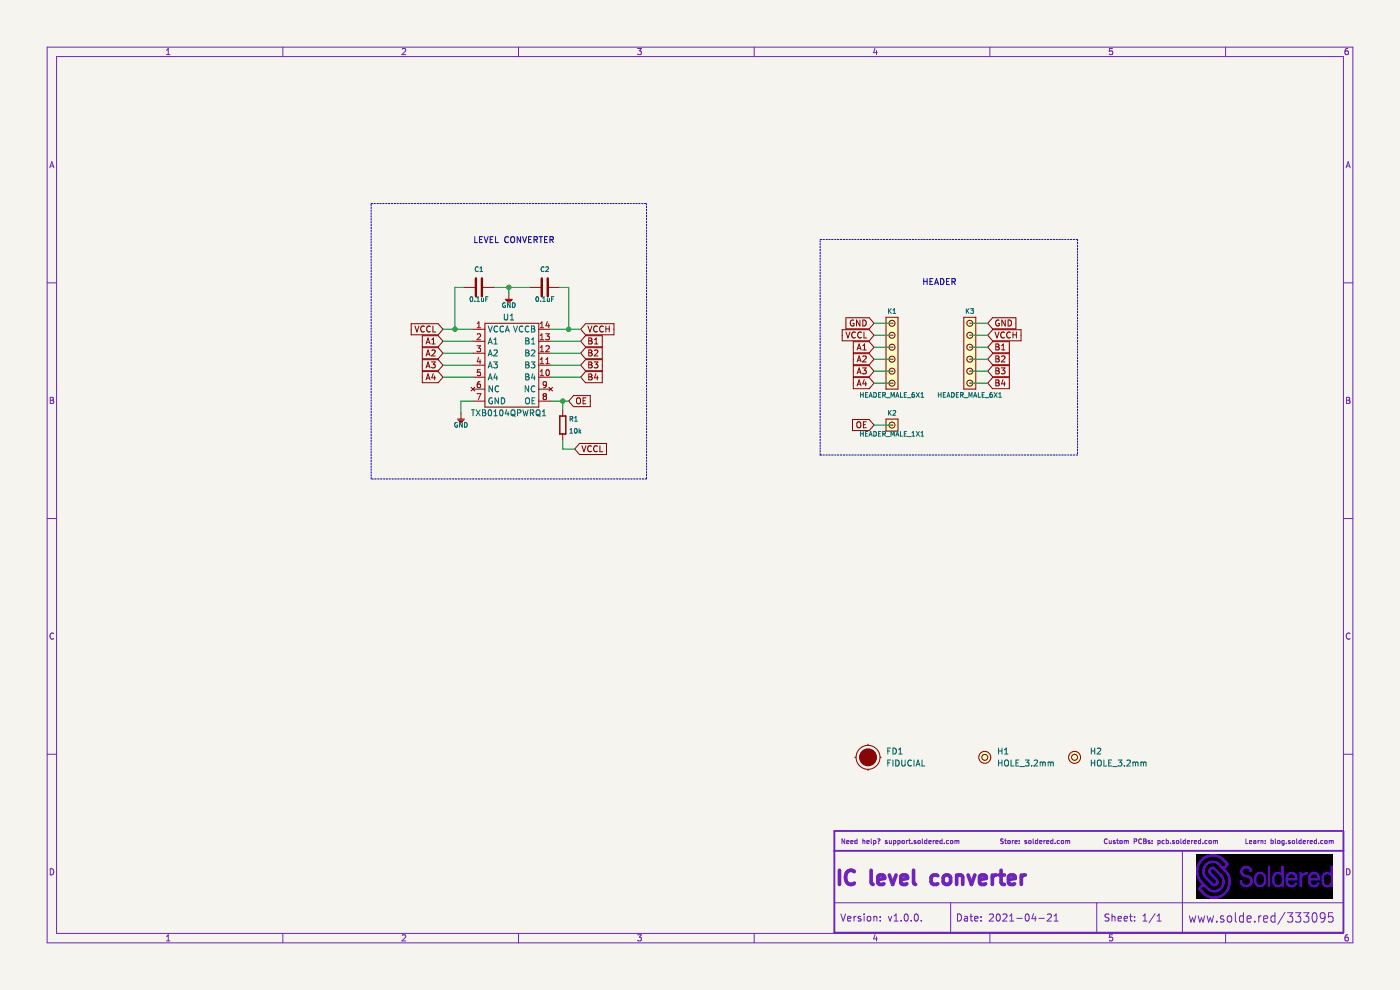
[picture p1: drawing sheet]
(kicad_sch (version 20210621) (generator eeschema)

 (paper "A4")

 (title_block
  (title "IC level converter")
  (date "2021-04-21")
  (rev "v1.0.0.")
  (company "SOLDERED")
  (comment 1 "333095"))

 (lib_symbols
  (symbol "e-radionica.com schematics:0603C" (pin_numbers hide) (pin_names (offset 0.002)) (in_bom yes) (on_board yes)
   (property "Reference" "C" (id 0) (at -0.635 3.175 0) (effects (font (size 1 1))))
   (property "Value" "0603C" (id 1) (at 0 -3.175 0) (effects (font (size 1 1))))
   (property "Footprint" "e-radionica.com footprinti:0603C" (id 2) (at 0 0 0) (effects (font (size 1 1)) hide))
   (property "Datasheet" "" (id 3) (at 0 0 0) (effects (font (size 1 1)) hide))
   (symbol "0603C_0_1"
    (polyline (pts (xy -0.635 1.905) (xy -0.635 -1.905)) (stroke (width 0.5)) (fill (type none)))
    (polyline (pts (xy 0.635 1.905) (xy 0.635 -1.905)) (stroke (width 0.5)) (fill (type none))))
   (symbol "0603C_1_1"
    (pin passive line (at -3.175 0 0) (length 2.54) (name "~" (effects (font (size 1.27 1.27)))) (number "1" (effects (font (size 1.27 1.27)))))
    (pin passive line (at 3.175 0 180) (length 2.54) (name "~" (effects (font (size 1.27 1.27)))) (number "2" (effects (font (size 1.27 1.27)))))))
  (symbol "e-radionica.com schematics:0603R" (pin_numbers hide) (pin_names (offset 0.254)) (in_bom yes) (on_board yes)
   (property "Reference" "R" (id 0) (at -1.905 1.905 0) (effects (font (size 1 1))))
   (property "Value" "0603R" (id 1) (at 0 -1.905 0) (effects (font (size 1 1))))
   (property "Footprint" "e-radionica.com footprinti:0603R" (id 2) (at -0.635 1.905 0) (effects (font (size 1 1)) hide))
   (property "Datasheet" "" (id 3) (at -0.635 1.905 0) (effects (font (size 1 1)) hide))
   (symbol "0603R_0_1"
    (rectangle (start -1.905 -0.635) (end 1.905 -0.6604) (stroke (width 0.1)) (fill (type none)))
    (rectangle (start -1.905 0.635) (end -1.8796 -0.635) (stroke (width 0.1)) (fill (type none)))
    (rectangle (start -1.905 0.635) (end 1.905 0.6096) (stroke (width 0.1)) (fill (type none)))
    (rectangle (start 1.905 0.635) (end 1.9304 -0.635) (stroke (width 0.1)) (fill (type none))))
   (symbol "0603R_1_1"
    (pin passive line (at -3.175 0 0) (length 1.27) (name "~" (effects (font (size 1.27 1.27)))) (number "1" (effects (font (size 1.27 1.27)))))
    (pin passive line (at 3.175 0 180) (length 1.27) (name "~" (effects (font (size 1.27 1.27)))) (number "2" (effects (font (size 1.27 1.27)))))))
  (symbol "e-radionica.com schematics:FIDUCIAL" (in_bom yes) (on_board yes)
   (property "Reference" "FD" (id 0) (at 0 3.81 0) (effects (font (size 1.27 1.27))))
   (property "Value" "FIDUCIAL" (id 1) (at 0 -3.81 0) (effects (font (size 1.27 1.27))))
   (property "Footprint" "e-radionica.com footprinti:FIDUCIAL_23" (id 2) (at 0.254 -5.334 0) (effects (font (size 1.27 1.27)) hide))
   (property "Datasheet" "" (id 3) (at 0 0 0) (effects (font (size 1.27 1.27)) hide))
   (symbol "FIDUCIAL_0_1"
    (circle (center 0 0) (radius 2.54) (stroke (width 0.0006)) (fill (type none)))
    (circle (center 0 0) (radius 1.7961) (stroke (width 0.001)) (fill (type outline)))
    (polyline (pts (xy -2.54 0) (xy -2.794 0)) (stroke (width 0.0006)) (fill (type none)))
    (polyline (pts (xy 0 -2.54) (xy 0 -2.794)) (stroke (width 0.0006)) (fill (type none)))
    (polyline (pts (xy 0 2.54) (xy 0 2.794)) (stroke (width 0.0006)) (fill (type none)))
    (polyline (pts (xy 2.54 0) (xy 2.794 0)) (stroke (width 0.0006)) (fill (type none)))))
  (symbol "e-radionica.com schematics:GND" (power) (pin_names (offset 0)) (in_bom yes) (on_board yes)
   (property "Reference" "#PWR" (id 0) (at 4.445 0 0) (effects (font (size 1 1)) hide))
   (property "Value" "GND" (id 1) (at 0 -2.921 0) (effects (font (size 1 1))))
   (property "Footprint" "" (id 2) (at 4.445 3.81 0) (effects (font (size 1 1)) hide))
   (property "Datasheet" "" (id 3) (at 4.445 3.81 0) (effects (font (size 1 1)) hide))
   (symbol "GND_0_1"
    (polyline (pts (xy -0.762 -1.27) (xy 0.762 -1.27)) (stroke (width 0.0006)) (fill (type none)))
    (polyline (pts (xy -0.635 -1.524) (xy 0.635 -1.524)) (stroke (width 0.0006)) (fill (type none)))
    (polyline (pts (xy -0.381 -1.778) (xy 0.381 -1.778)) (stroke (width 0.0006)) (fill (type none)))
    (polyline (pts (xy -0.127 -2.032) (xy 0.127 -2.032)) (stroke (width 0.0006)) (fill (type none)))
    (polyline (pts (xy 0 0) (xy 0 -1.27)) (stroke (width 0.0006)) (fill (type none))))
   (symbol "GND_1_1"
    (pin power_in line (at 0 0 270) (length 0) hide (name "GND" (effects (font (size 1.27 1.27)))) (number "1" (effects (font (size 1.27 1.27)))))))
  (symbol "e-radionica.com schematics:HEADER_MALE_1X1" (pin_numbers hide) (pin_names hide) (in_bom yes) (on_board yes)
   (property "Reference" "K" (id 0) (at -0.635 2.54 0) (effects (font (size 1 1))))
   (property "Value" "HEADER_MALE_1X1" (id 1) (at 0 -2.54 0) (effects (font (size 1 1))))
   (property "Footprint" "e-radionica.com footprinti:HEADER_MALE_1X1" (id 2) (at 0 0 0) (effects (font (size 1 1)) hide))
   (property "Datasheet" "" (id 3) (at 0 0 0) (effects (font (size 1 1)) hide))
   (symbol "HEADER_MALE_1X1_0_1"
    (circle (center 0 0) (radius 0.635) (stroke (width 0.0006)) (fill (type none)))
    (rectangle (start -1.27 1.27) (end 1.27 -1.27) (stroke (width 0.001)) (fill (type background))))
   (symbol "HEADER_MALE_1X1_1_1"
    (pin passive line (at 0 0 180) (length 0) (name "~" (effects (font (size 1 1)))) (number "1" (effects (font (size 1 1)))))))
  (symbol "e-radionica.com schematics:HEADER_MALE_6X1" (pin_numbers hide) (pin_names hide) (in_bom yes) (on_board yes)
   (property "Reference" "K" (id 0) (at -0.635 10.16 0) (effects (font (size 1 1))))
   (property "Value" "HEADER_MALE_6X1" (id 1) (at 1.27 -7.62 0) (effects (font (size 1 1))))
   (property "Footprint" "e-radionica.com footprinti:HEADER_MALE_6X1" (id 2) (at 0 0 0) (effects (font (size 1 1)) hide))
   (property "Datasheet" "" (id 3) (at 0 0 0) (effects (font (size 1 1)) hide))
   (symbol "HEADER_MALE_6X1_0_1"
    (circle (center 0 -5.08) (radius 0.635) (stroke (width 0.0006)) (fill (type none)))
    (circle (center 0 -2.54) (radius 0.635) (stroke (width 0.0006)) (fill (type none)))
    (circle (center 0 0) (radius 0.635) (stroke (width 0.0006)) (fill (type none)))
    (circle (center 0 2.54) (radius 0.635) (stroke (width 0.0006)) (fill (type none)))
    (circle (center 0 5.08) (radius 0.635) (stroke (width 0.0006)) (fill (type none)))
    (circle (center 0 7.62) (radius 0.635) (stroke (width 0.0006)) (fill (type none)))
    (rectangle (start 1.27 -6.35) (end -1.27 8.89) (stroke (width 0.001)) (fill (type background))))
   (symbol "HEADER_MALE_6X1_1_1"
    (pin passive line (at 0 -5.08 180) (length 0) (name "~" (effects (font (size 0.991 0.991)))) (number "1" (effects (font (size 0.991 0.991)))))
    (pin passive line (at 0 -2.54 180) (length 0) (name "~" (effects (font (size 0.991 0.991)))) (number "2" (effects (font (size 0.991 0.991)))))
    (pin passive line (at 0 0 180) (length 0) (name "~" (effects (font (size 0.991 0.991)))) (number "3" (effects (font (size 0.991 0.991)))))
    (pin passive line (at 0 2.54 180) (length 0) (name "~" (effects (font (size 0.991 0.991)))) (number "4" (effects (font (size 0.991 0.991)))))
    (pin passive line (at 0 5.08 180) (length 0) (name "~" (effects (font (size 0.991 0.991)))) (number "5" (effects (font (size 0.991 0.991)))))
    (pin passive line (at 0 7.62 180) (length 0) (name "~" (effects (font (size 0.991 0.991)))) (number "6" (effects (font (size 0.991 0.991)))))))
  (symbol "e-radionica.com schematics:HOLE_3.2mm" (pin_numbers hide) (pin_names hide) (in_bom yes) (on_board yes)
   (property "Reference" "H" (id 0) (at 0 2.54 0) (effects (font (size 1.27 1.27))))
   (property "Value" "HOLE_3.2mm" (id 1) (at 0 -2.54 0) (effects (font (size 1.27 1.27))))
   (property "Footprint" "e-radionica.com footprinti:HOLE_3.2mm" (id 2) (at 0 0 0) (effects (font (size 1.27 1.27)) hide))
   (property "Datasheet" "" (id 3) (at 0 0 0) (effects (font (size 1.27 1.27)) hide))
   (symbol "HOLE_3.2mm_0_1"
    (circle (center 0 0) (radius 0.635) (stroke (width 0.0006)) (fill (type none)))
    (circle (center 0 0) (radius 1.27) (stroke (width 0.001)) (fill (type background)))))
  (symbol "e-radionica.com schematics:TXB0104QPWRQ1" (in_bom yes) (on_board yes)
   (property "Reference" "U" (id 0) (at 0 8.89 0) (effects (font (size 1.27 1.27))))
   (property "Value" "TXB0104QPWRQ1" (id 1) (at 0 -11.43 0) (effects (font (size 1.27 1.27))))
   (property "Footprint" "e-radionica.com footprinti:TXB0104QPWRQ1" (id 2) (at 0 -13.97 0) (effects (font (size 1.27 1.27)) hide))
   (property "Datasheet" "" (id 3) (at 0 0 0) (effects (font (size 1.27 1.27)) hide))
   (symbol "TXB0104QPWRQ1_0_1"
    (rectangle (start -5.08 7.62) (end 6.35 -10.16) (stroke (width 0.0006)) (fill (type none))))
   (symbol "TXB0104QPWRQ1_1_1"
    (pin power_in line (at -7.62 6.35 0) (length 2.54) (name "VCCA" (effects (font (size 1.27 1.27)))) (number "1" (effects (font (size 1.27 1.27)))))
    (pin passive line (at 8.89 -3.81 180) (length 2.54) (name "B4" (effects (font (size 1.27 1.27)))) (number "10" (effects (font (size 1.27 1.27)))))
    (pin passive line (at 8.89 -1.27 180) (length 2.54) (name "B3" (effects (font (size 1.27 1.27)))) (number "11" (effects (font (size 1.27 1.27)))))
    (pin passive line (at 8.89 1.27 180) (length 2.54) (name "B2" (effects (font (size 1.27 1.27)))) (number "12" (effects (font (size 1.27 1.27)))))
    (pin passive line (at 8.89 3.81 180) (length 2.54) (name "B1" (effects (font (size 1.27 1.27)))) (number "13" (effects (font (size 1.27 1.27)))))
    (pin power_out line (at 8.89 6.35 180) (length 2.54) (name "VCCB" (effects (font (size 1.27 1.27)))) (number "14" (effects (font (size 1.27 1.27)))))
    (pin passive line (at -7.62 3.81 0) (length 2.54) (name "A1" (effects (font (size 1.27 1.27)))) (number "2" (effects (font (size 1.27 1.27)))))
    (pin passive line (at -7.62 1.27 0) (length 2.54) (name "A2" (effects (font (size 1.27 1.27)))) (number "3" (effects (font (size 1.27 1.27)))))
    (pin passive line (at -7.62 -1.27 0) (length 2.54) (name "A3" (effects (font (size 1.27 1.27)))) (number "4" (effects (font (size 1.27 1.27)))))
    (pin passive line (at -7.62 -3.81 0) (length 2.54) (name "A4" (effects (font (size 1.27 1.27)))) (number "5" (effects (font (size 1.27 1.27)))))
    (pin no_connect line (at -7.62 -6.35 0) (length 2.54) (name "NC" (effects (font (size 1.27 1.27)))) (number "6" (effects (font (size 1.27 1.27)))))
    (pin passive line (at -7.62 -8.89 0) (length 2.54) (name "GND" (effects (font (size 1.27 1.27)))) (number "7" (effects (font (size 1.27 1.27)))))
    (pin passive line (at 8.89 -8.89 180) (length 2.54) (name "OE" (effects (font (size 1.27 1.27)))) (number "8" (effects (font (size 1.27 1.27)))))
    (pin no_connect line (at 8.89 -6.35 180) (length 2.54) (name "NC" (effects (font (size 1.27 1.27)))) (number "9" (effects (font (size 1.27 1.27))))))))

 (junction (at 96.52 69.85) (diameter 0.9144) (color 0 0 0 0))
 (junction (at 107.95 60.96) (diameter 0.9144) (color 0 0 0 0))
 (junction (at 119.38 85.09) (diameter 0.9144) (color 0 0 0 0))
 (junction (at 120.65 69.85) (diameter 0.9144) (color 0 0 0 0))

 (wire (pts (xy 93.98 72.39) (xy 100.33 72.39)) (stroke (width 0) (type solid) (color 0 0 0 0)))
 (wire (pts (xy 93.98 74.93) (xy 100.33 74.93)) (stroke (width 0) (type solid) (color 0 0 0 0)))
 (wire (pts (xy 93.98 77.47) (xy 100.33 77.47)) (stroke (width 0) (type solid) (color 0 0 0 0)))
 (wire (pts (xy 93.98 80.01) (xy 100.33 80.01)) (stroke (width 0) (type solid) (color 0 0 0 0)))
 (wire (pts (xy 96.52 60.96) (xy 96.52 69.85)) (stroke (width 0) (type solid) (color 0 0 0 0)))
 (wire (pts (xy 96.52 60.96) (xy 98.425 60.96)) (stroke (width 0) (type solid) (color 0 0 0 0)))
 (wire (pts (xy 96.52 69.85) (xy 93.98 69.85)) (stroke (width 0) (type solid) (color 0 0 0 0)))
 (wire (pts (xy 96.52 69.85) (xy 100.33 69.85)) (stroke (width 0) (type solid) (color 0 0 0 0)))
 (wire (pts (xy 97.79 85.09) (xy 97.79 87.63)) (stroke (width 0) (type solid) (color 0 0 0 0)))
 (wire (pts (xy 100.33 85.09) (xy 97.79 85.09)) (stroke (width 0) (type solid) (color 0 0 0 0)))
 (wire (pts (xy 104.775 60.96) (xy 107.95 60.96)) (stroke (width 0) (type solid) (color 0 0 0 0)))
 (wire (pts (xy 107.95 60.96) (xy 107.95 62.23)) (stroke (width 0) (type solid) (color 0 0 0 0)))
 (wire (pts (xy 112.395 60.96) (xy 107.95 60.96)) (stroke (width 0) (type solid) (color 0 0 0 0)))
 (wire (pts (xy 116.84 69.85) (xy 120.65 69.85)) (stroke (width 0) (type solid) (color 0 0 0 0)))
 (wire (pts (xy 116.84 72.39) (xy 123.19 72.39)) (stroke (width 0) (type solid) (color 0 0 0 0)))
 (wire (pts (xy 116.84 74.93) (xy 123.19 74.93)) (stroke (width 0) (type solid) (color 0 0 0 0)))
 (wire (pts (xy 116.84 77.47) (xy 123.19 77.47)) (stroke (width 0) (type solid) (color 0 0 0 0)))
 (wire (pts (xy 116.84 80.01) (xy 123.19 80.01)) (stroke (width 0) (type solid) (color 0 0 0 0)))
 (wire (pts (xy 116.84 85.09) (xy 119.38 85.09)) (stroke (width 0) (type solid) (color 0 0 0 0)))
 (wire (pts (xy 118.745 60.96) (xy 120.65 60.96)) (stroke (width 0) (type solid) (color 0 0 0 0)))
 (wire (pts (xy 119.38 85.09) (xy 119.38 86.995)) (stroke (width 0) (type solid) (color 0 0 0 0)))
 (wire (pts (xy 119.38 85.09) (xy 120.65 85.09)) (stroke (width 0) (type solid) (color 0 0 0 0)))
 (wire (pts (xy 119.38 93.345) (xy 119.38 95.25)) (stroke (width 0) (type solid) (color 0 0 0 0)))
 (wire (pts (xy 119.38 95.25) (xy 121.92 95.25)) (stroke (width 0) (type solid) (color 0 0 0 0)))
 (wire (pts (xy 120.65 60.96) (xy 120.65 69.85)) (stroke (width 0) (type solid) (color 0 0 0 0)))
 (wire (pts (xy 120.65 69.85) (xy 123.19 69.85)) (stroke (width 0) (type solid) (color 0 0 0 0)))
 (wire (pts (xy 185.42 68.58) (xy 189.23 68.58)) (stroke (width 0) (type solid) (color 0 0 0 0)))
 (wire (pts (xy 185.42 71.12) (xy 189.23 71.12)) (stroke (width 0) (type solid) (color 0 0 0 0)))
 (wire (pts (xy 185.42 73.66) (xy 189.23 73.66)) (stroke (width 0) (type solid) (color 0 0 0 0)))
 (wire (pts (xy 185.42 76.2) (xy 189.23 76.2)) (stroke (width 0) (type solid) (color 0 0 0 0)))
 (wire (pts (xy 185.42 78.74) (xy 189.23 78.74)) (stroke (width 0) (type solid) (color 0 0 0 0)))
 (wire (pts (xy 185.42 81.28) (xy 189.23 81.28)) (stroke (width 0) (type solid) (color 0 0 0 0)))
 (wire (pts (xy 185.42 90.17) (xy 189.23 90.17)) (stroke (width 0) (type solid) (color 0 0 0 0)))
 (wire (pts (xy 205.74 68.58) (xy 209.55 68.58)) (stroke (width 0) (type solid) (color 0 0 0 0)))
 (wire (pts (xy 205.74 71.12) (xy 209.55 71.12)) (stroke (width 0) (type solid) (color 0 0 0 0)))
 (wire (pts (xy 205.74 73.66) (xy 209.55 73.66)) (stroke (width 0) (type solid) (color 0 0 0 0)))
 (wire (pts (xy 205.74 76.2) (xy 209.55 76.2)) (stroke (width 0) (type solid) (color 0 0 0 0)))
 (wire (pts (xy 205.74 78.74) (xy 209.55 78.74)) (stroke (width 0) (type solid) (color 0 0 0 0)))
 (wire (pts (xy 205.74 81.28) (xy 209.55 81.28)) (stroke (width 0) (type solid) (color 0 0 0 0)))
 (polyline (pts (xy 78.74 43.18) (xy 137.16 43.18)) (stroke (width 0) (type dash) (color 0 0 0 0)))
 (polyline (pts (xy 78.74 101.6) (xy 78.74 43.18)) (stroke (width 0) (type dash) (color 0 0 0 0)))
 (polyline (pts (xy 137.16 43.18) (xy 137.16 45.72)) (stroke (width 0) (type dash) (color 0 0 0 0)))
 (polyline (pts (xy 137.16 45.72) (xy 137.16 101.6)) (stroke (width 0) (type dash) (color 0 0 0 0)))
 (polyline (pts (xy 137.16 101.6) (xy 78.74 101.6)) (stroke (width 0) (type dash) (color 0 0 0 0)))
 (polyline (pts (xy 173.99 50.8) (xy 228.6 50.8)) (stroke (width 0) (type dash) (color 0 0 0 0)))
 (polyline (pts (xy 173.99 96.52) (xy 173.99 50.8)) (stroke (width 0) (type dash) (color 0 0 0 0)))
 (polyline (pts (xy 228.6 50.8) (xy 228.6 96.52)) (stroke (width 0) (type dash) (color 0 0 0 0)))
 (polyline (pts (xy 228.6 96.52) (xy 173.99 96.52)) (stroke (width 0) (type dash) (color 0 0 0 0)))

 (text "LEVEL CONVERTER" (at 100.33 52.07 0) (effects (font (size 1.27 1.27)) (justify left bottom)))
 (text "HEADER" (at 195.58 60.96 0) (effects (font (size 1.27 1.27)) (justify left bottom)))

 (global_label "VCCL" (shape input) (at 93.98 69.85 180) (effects (font (size 1.27 1.27)) (justify right))
  (property "Intersheet References" "${INTERSHEET_REFS}" (id 0) (at 85.3862 69.7706 0) (effects (font (size 1.27 1.27)) (justify right) hide)))
 (global_label "A1" (shape input) (at 93.98 72.39 180) (effects (font (size 1.27 1.27)) (justify right))
  (property "Intersheet References" "${INTERSHEET_REFS}" (id 0) (at 87.7448 72.3106 0) (effects (font (size 1.27 1.27)) (justify right) hide)))
 (global_label "A2" (shape input) (at 93.98 74.93 180) (effects (font (size 1.27 1.27)) (justify right))
  (property "Intersheet References" "${INTERSHEET_REFS}" (id 0) (at 87.7448 74.8506 0) (effects (font (size 1.27 1.27)) (justify right) hide)))
 (global_label "A3" (shape input) (at 93.98 77.47 180) (effects (font (size 1.27 1.27)) (justify right))
  (property "Intersheet References" "${INTERSHEET_REFS}" (id 0) (at 87.7448 77.3906 0) (effects (font (size 1.27 1.27)) (justify right) hide)))
 (global_label "A4" (shape input) (at 93.98 80.01 180) (effects (font (size 1.27 1.27)) (justify right))
  (property "Intersheet References" "${INTERSHEET_REFS}" (id 0) (at 87.7448 79.9306 0) (effects (font (size 1.27 1.27)) (justify right) hide)))
 (global_label "OE" (shape input) (at 120.65 85.09 0) (effects (font (size 1.27 1.27)) (justify left))
  (property "Intersheet References" "${INTERSHEET_REFS}" (id 0) (at 127.0666 85.0106 0) (effects (font (size 1.27 1.27)) (justify left) hide)))
 (global_label "VCCL" (shape input) (at 121.92 95.25 0) (effects (font (size 1.27 1.27)) (justify left))
  (property "Intersheet References" "${INTERSHEET_REFS}" (id 0) (at 130.5138 95.3294 0) (effects (font (size 1.27 1.27)) (justify left) hide)))
 (global_label "VCCH" (shape input) (at 123.19 69.85 0) (effects (font (size 1.27 1.27)) (justify left))
  (property "Intersheet References" "${INTERSHEET_REFS}" (id 0) (at 132.0861 69.7706 0) (effects (font (size 1.27 1.27)) (justify left) hide)))
 (global_label "B1" (shape input) (at 123.19 72.39 0) (effects (font (size 1.27 1.27)) (justify left))
  (property "Intersheet References" "${INTERSHEET_REFS}" (id 0) (at 129.6066 72.3106 0) (effects (font (size 1.27 1.27)) (justify left) hide)))
 (global_label "B2" (shape input) (at 123.19 74.93 0) (effects (font (size 1.27 1.27)) (justify left))
  (property "Intersheet References" "${INTERSHEET_REFS}" (id 0) (at 129.6066 74.8506 0) (effects (font (size 1.27 1.27)) (justify left) hide)))
 (global_label "B3" (shape input) (at 123.19 77.47 0) (effects (font (size 1.27 1.27)) (justify left))
  (property "Intersheet References" "${INTERSHEET_REFS}" (id 0) (at 129.6066 77.3906 0) (effects (font (size 1.27 1.27)) (justify left) hide)))
 (global_label "B4" (shape input) (at 123.19 80.01 0) (effects (font (size 1.27 1.27)) (justify left))
  (property "Intersheet References" "${INTERSHEET_REFS}" (id 0) (at 129.6066 79.9306 0) (effects (font (size 1.27 1.27)) (justify left) hide)))
 (global_label "GND" (shape input) (at 185.42 68.58 180) (effects (font (size 1.27 1.27)) (justify right))
  (property "Intersheet References" "${INTERSHEET_REFS}" (id 0) (at 177.6124 68.6594 0) (effects (font (size 1.27 1.27)) (justify right) hide)))
 (global_label "VCCL" (shape input) (at 185.42 71.12 180) (effects (font (size 1.27 1.27)) (justify right))
  (property "Intersheet References" "${INTERSHEET_REFS}" (id 0) (at 176.8262 71.0406 0) (effects (font (size 1.27 1.27)) (justify right) hide)))
 (global_label "A1" (shape input) (at 185.42 73.66 180) (effects (font (size 1.27 1.27)) (justify right))
  (property "Intersheet References" "${INTERSHEET_REFS}" (id 0) (at 179.1848 73.5806 0) (effects (font (size 1.27 1.27)) (justify right) hide)))
 (global_label "A2" (shape input) (at 185.42 76.2 180) (effects (font (size 1.27 1.27)) (justify right))
  (property "Intersheet References" "${INTERSHEET_REFS}" (id 0) (at 179.1848 76.1206 0) (effects (font (size 1.27 1.27)) (justify right) hide)))
 (global_label "A3" (shape input) (at 185.42 78.74 180) (effects (font (size 1.27 1.27)) (justify right))
  (property "Intersheet References" "${INTERSHEET_REFS}" (id 0) (at 179.1848 78.6606 0) (effects (font (size 1.27 1.27)) (justify right) hide)))
 (global_label "A4" (shape input) (at 185.42 81.28 180) (effects (font (size 1.27 1.27)) (justify right))
  (property "Intersheet References" "${INTERSHEET_REFS}" (id 0) (at 179.1848 81.2006 0) (effects (font (size 1.27 1.27)) (justify right) hide)))
 (global_label "OE" (shape input) (at 185.42 90.17 180) (effects (font (size 1.27 1.27)) (justify right))
  (property "Intersheet References" "${INTERSHEET_REFS}" (id 0) (at 179.0034 90.2494 0) (effects (font (size 1.27 1.27)) (justify right) hide)))
 (global_label "GND" (shape input) (at 209.55 68.58 0) (effects (font (size 1.27 1.27)) (justify left))
  (property "Intersheet References" "${INTERSHEET_REFS}" (id 0) (at 217.3576 68.5006 0) (effects (font (size 1.27 1.27)) (justify left) hide)))
 (global_label "VCCH" (shape input) (at 209.55 71.12 0) (effects (font (size 1.27 1.27)) (justify left))
  (property "Intersheet References" "${INTERSHEET_REFS}" (id 0) (at 218.4461 71.0406 0) (effects (font (size 1.27 1.27)) (justify left) hide)))
 (global_label "B1" (shape input) (at 209.55 73.66 0) (effects (font (size 1.27 1.27)) (justify left))
  (property "Intersheet References" "${INTERSHEET_REFS}" (id 0) (at 215.9666 73.5806 0) (effects (font (size 1.27 1.27)) (justify left) hide)))
 (global_label "B2" (shape input) (at 209.55 76.2 0) (effects (font (size 1.27 1.27)) (justify left))
  (property "Intersheet References" "${INTERSHEET_REFS}" (id 0) (at 215.9666 76.1206 0) (effects (font (size 1.27 1.27)) (justify left) hide)))
 (global_label "B3" (shape input) (at 209.55 78.74 0) (effects (font (size 1.27 1.27)) (justify left))
  (property "Intersheet References" "${INTERSHEET_REFS}" (id 0) (at 215.9666 78.6606 0) (effects (font (size 1.27 1.27)) (justify left) hide)))
 (global_label "B4" (shape input) (at 209.55 81.28 0) (effects (font (size 1.27 1.27)) (justify left))
  (property "Intersheet References" "${INTERSHEET_REFS}" (id 0) (at 215.9666 81.2006 0) (effects (font (size 1.27 1.27)) (justify left) hide)))

 (symbol (lib_id "e-radionica.com schematics:GND") (at 97.79 87.63 0) (unit 1) (in_bom yes) (on_board yes)
  (property "Reference" "#PWR01" (id 0) (at 102.235 87.63 0) (effects (font (size 1 1)) hide))
  (property "Value" "GND" (id 1) (at 97.79 90.17 0) (effects (font (size 1 1))))
  (property "Footprint" "" (id 2) (at 102.235 83.82 0) (effects (font (size 1 1)) hide))
  (property "Datasheet" "" (id 3) (at 102.235 83.82 0) (effects (font (size 1 1)) hide)) (pin "1"))

 (symbol (lib_id "e-radionica.com schematics:GND") (at 107.95 62.23 0) (unit 1) (in_bom yes) (on_board yes)
  (property "Reference" "#PWR02" (id 0) (at 112.395 62.23 0) (effects (font (size 1 1)) hide))
  (property "Value" "GND" (id 1) (at 107.95 64.77 0) (effects (font (size 1 1))))
  (property "Footprint" "" (id 2) (at 112.395 58.42 0) (effects (font (size 1 1)) hide))
  (property "Datasheet" "" (id 3) (at 112.395 58.42 0) (effects (font (size 1 1)) hide)) (pin "1"))

 (symbol (lib_id "e-radionica.com schematics:HEADER_MALE_1X1") (at 189.23 90.17 0) (unit 1) (in_bom yes) (on_board yes)
  (property "Reference" "K2" (id 0) (at 189.23 87.63 0) (effects (font (size 1 1))))
  (property "Value" "HEADER_MALE_1X1" (id 1) (at 189.23 92.075 0) (effects (font (size 1 1))))
  (property "Footprint" "e-radionica.com footprinti:HEADER_MALE_1X1" (id 2) (at 189.23 90.17 0) (effects (font (size 1 1)) hide))
  (property "Datasheet" "" (id 3) (at 189.23 90.17 0) (effects (font (size 1 1)) hide)) (pin "1"))

 (symbol (lib_id "e-radionica.com schematics:HOLE_3.2mm") (at 208.915 160.655 0) (unit 1) (in_bom yes) (on_board yes)
  (property "Reference" "H1" (id 0) (at 211.455 159.385 0) (effects (font (size 1.27 1.27)) (justify left)))
  (property "Value" "HOLE_3.2mm" (id 1) (at 211.455 161.925 0) (effects (font (size 1.27 1.27)) (justify left)))
  (property "Footprint" "e-radionica.com footprinti:HOLE_3.2mm" (id 2) (at 208.915 160.655 0) (effects (font (size 1.27 1.27)) hide))
  (property "Datasheet" "" (id 3) (at 208.915 160.655 0) (effects (font (size 1.27 1.27)) hide)))

 (symbol (lib_id "e-radionica.com schematics:HOLE_3.2mm") (at 227.965 160.655 0) (unit 1) (in_bom yes) (on_board yes)
  (property "Reference" "H2" (id 0) (at 231.14 159.385 0) (effects (font (size 1.27 1.27)) (justify left)))
  (property "Value" "HOLE_3.2mm" (id 1) (at 231.14 161.925 0) (effects (font (size 1.27 1.27)) (justify left)))
  (property "Footprint" "e-radionica.com footprinti:HOLE_3.2mm" (id 2) (at 227.965 160.655 0) (effects (font (size 1.27 1.27)) hide))
  (property "Datasheet" "" (id 3) (at 227.965 160.655 0) (effects (font (size 1.27 1.27)) hide)))

 (symbol (lib_id "e-radionica.com schematics:0603R") (at 119.38 90.17 90) (unit 1) (in_bom yes) (on_board yes)
  (property "Reference" "R1" (id 0) (at 120.65 88.9 90) (effects (font (size 1 1)) (justify right)))
  (property "Value" "10k" (id 1) (at 120.65 91.44 90) (effects (font (size 1 1)) (justify right)))
  (property "Footprint" "e-radionica.com footprinti:0603R" (id 2) (at 117.475 90.805 0) (effects (font (size 1 1)) hide))
  (property "Datasheet" "" (id 3) (at 117.475 90.805 0) (effects (font (size 1 1)) hide)) (pin "1") (pin "2"))

 (symbol (lib_id "e-radionica.com schematics:0603C") (at 101.6 60.96 0) (unit 1) (in_bom yes) (on_board yes)
  (property "Reference" "C1" (id 0) (at 101.6 57.15 0) (effects (font (size 1 1))))
  (property "Value" "0.1uF" (id 1) (at 101.6 63.5 0) (effects (font (size 1 1))))
  (property "Footprint" "e-radionica.com footprinti:0603C" (id 2) (at 101.6 60.96 0) (effects (font (size 1 1)) hide))
  (property "Datasheet" "" (id 3) (at 101.6 60.96 0) (effects (font (size 1 1)) hide)) (pin "1") (pin "2"))

 (symbol (lib_id "e-radionica.com schematics:0603C") (at 115.57 60.96 0) (unit 1) (in_bom yes) (on_board yes)
  (property "Reference" "C2" (id 0) (at 115.57 57.15 0) (effects (font (size 1 1))))
  (property "Value" "0.1uF" (id 1) (at 115.57 63.5 0) (effects (font (size 1 1))))
  (property "Footprint" "e-radionica.com footprinti:0603C" (id 2) (at 115.57 60.96 0) (effects (font (size 1 1)) hide))
  (property "Datasheet" "" (id 3) (at 115.57 60.96 0) (effects (font (size 1 1)) hide)) (pin "1") (pin "2"))

 (symbol (lib_id "e-radionica.com schematics:FIDUCIAL") (at 184.15 160.655 0) (unit 1) (in_bom yes) (on_board yes) (fields_autoplaced)
  (property "Reference" "FD1" (id 0) (at 187.96 159.3849 0) (effects (font (size 1.27 1.27)) (justify left)))
  (property "Value" "FIDUCIAL" (id 1) (at 187.96 161.9249 0) (effects (font (size 1.27 1.27)) (justify left)))
  (property "Footprint" "e-radionica.com footprinti:FIDUCIAL_23" (id 2) (at 184.404 165.989 0) (effects (font (size 1.27 1.27)) hide))
  (property "Datasheet" "" (id 3) (at 184.15 160.655 0) (effects (font (size 1.27 1.27)) hide)))

 (symbol (lib_id "e-radionica.com schematics:HEADER_MALE_6X1") (at 189.23 76.2 0) (unit 1) (in_bom yes) (on_board yes)
  (property "Reference" "K1" (id 0) (at 189.23 66.04 0) (effects (font (size 1 1))))
  (property "Value" "HEADER_MALE_6X1" (id 1) (at 189.23 83.82 0) (effects (font (size 1 1))))
  (property "Footprint" "e-radionica.com footprinti:HEADER_MALE_6X1" (id 2) (at 189.23 76.2 0) (effects (font (size 1 1)) hide))
  (property "Datasheet" "" (id 3) (at 189.23 76.2 0) (effects (font (size 1 1)) hide)) (pin "1") (pin "2") (pin "3") (pin "4") (pin "5") (pin "6"))

 (symbol (lib_id "e-radionica.com schematics:HEADER_MALE_6X1") (at 205.74 76.2 0) (unit 1) (in_bom yes) (on_board yes)
  (property "Reference" "K3" (id 0) (at 205.74 66.04 0) (effects (font (size 1 1))))
  (property "Value" "HEADER_MALE_6X1" (id 1) (at 205.74 83.82 0) (effects (font (size 1 1))))
  (property "Footprint" "e-radionica.com footprinti:HEADER_MALE_6X1" (id 2) (at 205.74 76.2 0) (effects (font (size 1 1)) hide))
  (property "Datasheet" "" (id 3) (at 205.74 76.2 0) (effects (font (size 1 1)) hide)) (pin "1") (pin "2") (pin "3") (pin "4") (pin "5") (pin "6"))

 (symbol (lib_id "e-radionica.com schematics:TXB0104QPWRQ1") (at 107.95 76.2 0) (unit 1) (in_bom yes) (on_board yes)
  (property "Reference" "U1" (id 0) (at 107.95 67.31 0))
  (property "Value" "TXB0104QPWRQ1" (id 1) (at 107.95 87.63 0))
  (property "Footprint" "e-radionica.com footprinti:TXB0104QPWRQ1" (id 2) (at 107.95 76.2 0) (effects (font (size 1.27 1.27)) hide))
  (property "Datasheet" "" (id 3) (at 107.95 76.2 0) (effects (font (size 1.27 1.27)) hide)) (pin "1") (pin "10") (pin "11") (pin "12") (pin "13") (pin "14") (pin "2") (pin "3") (pin "4") (pin "5") (pin "6") (pin "7") (pin "8") (pin "9"))

 (sheet_instances (path "" (page "1")))

)
